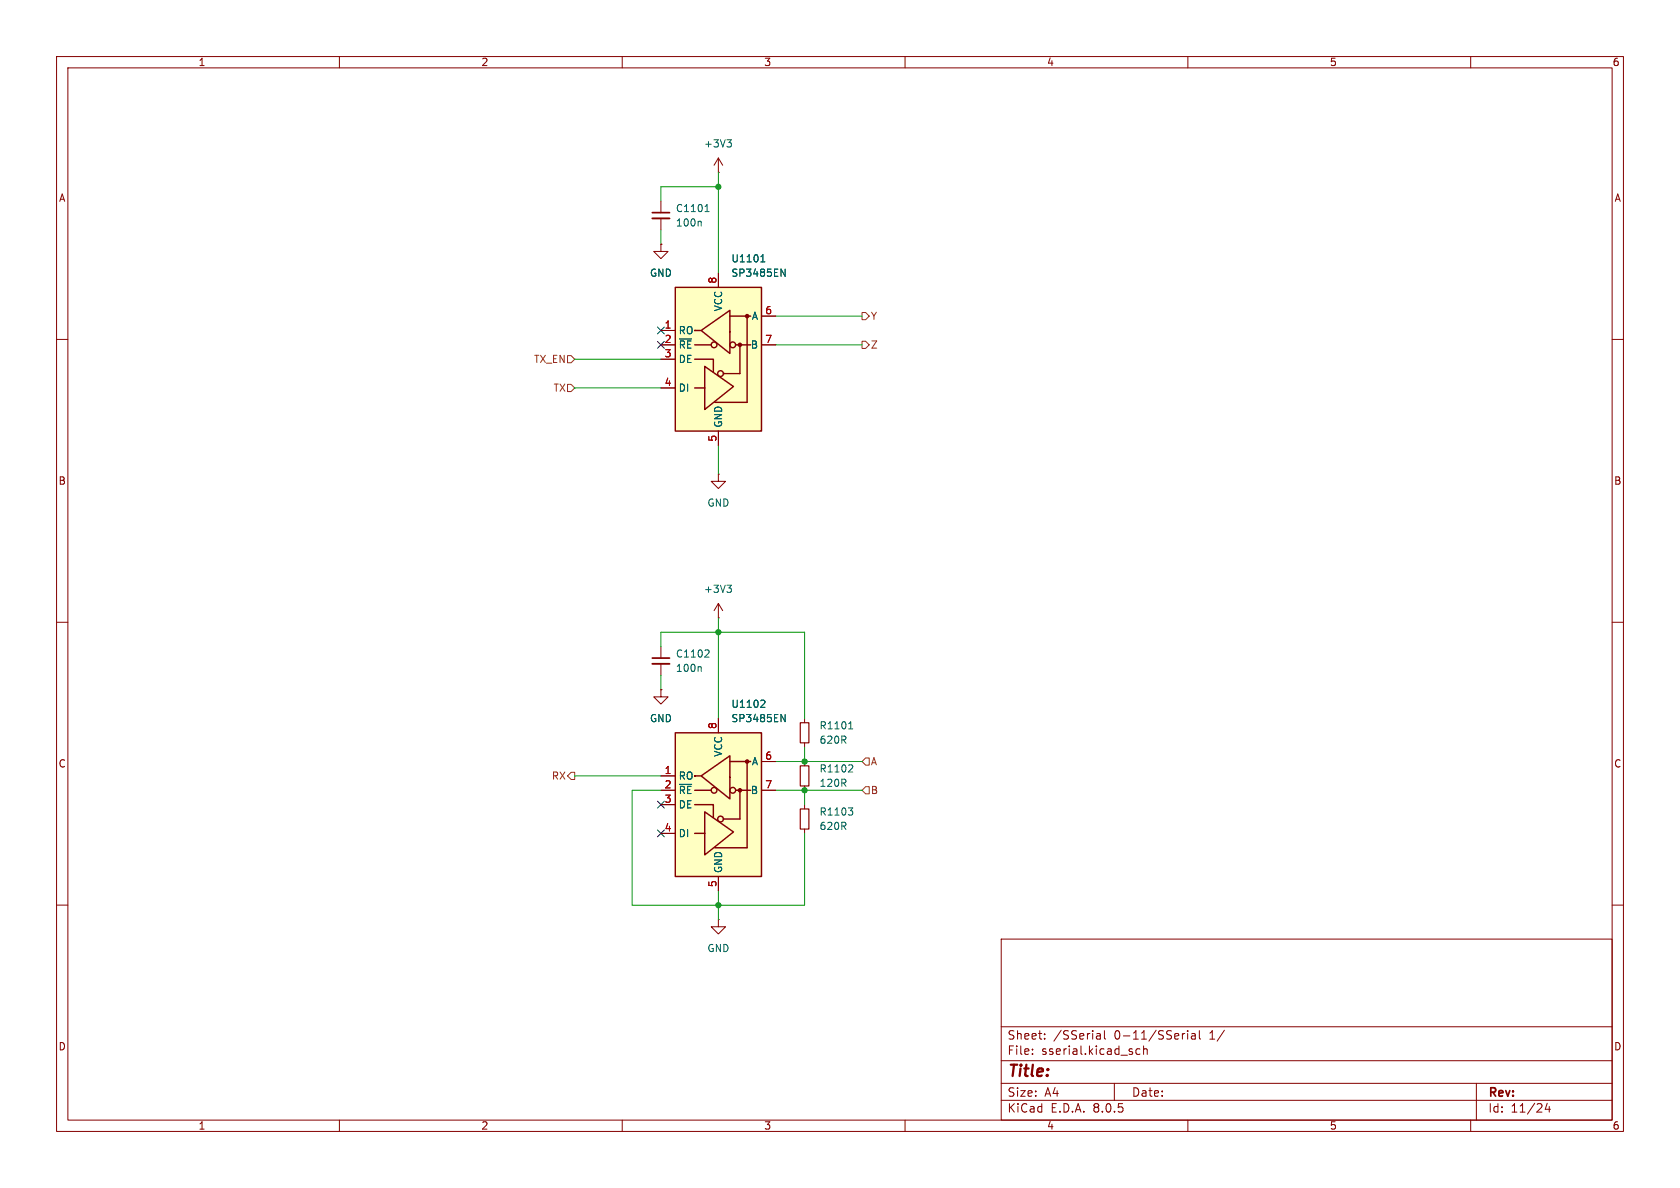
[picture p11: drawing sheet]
<svg xmlns="http://www.w3.org/2000/svg" width="297mm" height="210mm" viewBox="0 0 297 210" stroke-linecap="round" stroke-linejoin="round" font-family="sans-serif">
<g fill="none" stroke="#840000" stroke-width=".18">
<path d="M10 10h277v190h-277zM12 12h273v186h-273zM60 10v2M110 10v2M160 10v2M210 10v2M260 10v2M10 60h2M285 60h2M10 110h2M285 110h2M142.2 127v.8"/>
<path d="M142.2 131.3v.8M10 160h2M285 160h2M127 162.6v1.2h1.3l-1.3 1.3-1.3-1.3h1.3M127 162.6h.1M177 166h108v32h-108zM60 198v2M110 198v2M160 198v2M177 194.5h108M177 191.5h108M177 187.5h108"/>
<path d="M177 181.5h108M182.5 186.3v.1M182.5 185.5v.1M184.7 183.6v.1M184.7 182.8v.1M194 182.7l.5 .1v.9M194.5 183.6l-.5 .1M194.5 183.1h-.5M195.2 182.2v1.3l.3 .2M197 191.5v3M201.5 185.5l-.4-.1-.3 .3v.4l.2 .2h.5M202.2 185.5l.2-.1 .3 .1 .1 .9"/>
<path d="M202.2 184.9v1.5M209.5 182.7l-.4 .1M210 182.2v.1M210 182.7v1M210 198v2M210.7 182.8h.5l.1 .9M211.3 183.1h-.5a.29 .29 0 0 0-.2 .3 .29 .29 0 0 0 .2 .3l.5-.1M212 182.2v1.3l.2 .2M260 198v2M261 191.5v6.5M273.5 195l-.3 1.1h.9M273.9 195.6v1"/>
</g>
<path d="M141.5 127.8h1.5v3.5h-1.5z" fill="none" stroke="#840000" stroke-width=".2"/>
<path d="M150 128.8h.8M150.2 127.9l.2-.3v1.2" fill="none" stroke="#006464" stroke-width=".18"/>
<path d="M119.4 129.5h15.2v25.4h-15.2z" fill="#ffffc2"/>
<g fill="none" stroke="#840000" stroke-width=".25">
<path d="M119.4 129.5h15.2v25.4h-15.2zM122.8 139.7h2.9M122.9 137.2h-.1h1M124 137.2l5-3.6v7.6zM129 134.6h3.7M130 139.7h2.7M130.8 139.7v5.1h-2.9M132.1 134.6v15.3h-5.7M122.8 142.2h3.3v2.3M122.8 147.3h1.7M124.6 143.5l5.1 3.6-5.1 4z"/>
<circle cx="126.2" cy="139.7" r=".51"/>
<circle cx="129.5" cy="139.7" r=".51"/>
<circle cx="127.4" cy="144.8" r=".51"/>
</g>
<g fill="#840000" stroke="#840000" stroke-width=".25">
<circle cx="130.8" cy="139.7" r=".28"/>
<circle cx="132.1" cy="134.6" r=".28"/>
</g>
<g fill="none" stroke="#840000" stroke-width=".18">
<path d="M127 30.5h.1M127 27.9v2.6M127 27.9l-.8 1.3M127 27.9l.8 1.3M116.8 43.2v1.3h1.3l-1.3 1.2-1.2-1.2h1.2M116.8 43.2h.1M127 83.8v1.3h1.3l-1.3 1.3-1.3-1.3h1.3M127 83.8h.1M116.8 114.3v2M116.8 117.3v2.1M127 109.2h.1M127 106.7v2.5"/>
<path d="M127 106.7l-.8 1.3M127 106.7l.8 1.3M116.8 121.9v1.3h1.3l-1.3 1.3-1.2-1.3h1.2M116.8 121.9h.1M116.8 137.2h2.6M116.8 139.7h2.6M127 127v2.5M134.6 139.7h2.6M134.6 134.6h2.6M142.2 134.6v.8M142.2 138.9v.8M116.8 142.2h2.6"/>
<path d="M116.8 147.3h2.6M127 154.9v2.6M142.2 142.2v.8M142.2 146.6v.7"/>
</g>
<path d="M128.5 24.7h.8l-.4 .5M129.1 25.2l.2 .2v.3l-.2 .3M123.8 117.8l.2 .2v.7M125.1 114.9l.3 .2-.1 .3-.7 .8h.8M128.5 103.4h.8l-.4 .5M129.1 103.9l.2 .3v.3l-.2 .2M134.7 123.8h.4l.1 .3-.8 .9h.8M138.1 126.3l.7 1.3v-1.3M150.5 135.2l.3 .2-.1 .3-.7 .8h.8M150 142.8h.8l-.5 .5M150.5 143.3l.3 .2v.3l-.3 .3" fill="none" stroke="#006464" stroke-width=".18"/>
<path d="M115.3 117.3h3.1" fill="none" stroke="#840000" stroke-width=".33"/>
<path d="M115.3 116.3h3.1" fill="none" stroke="#840000" stroke-width=".3"/>
<path d="M141.5 135.4h1.5v3.5h-1.5zM141.5 143h1.5v3.6h-1.5z" fill="none" stroke="#840000" stroke-width=".2"/>
<path d="M119.4 50.8h15.2v25.4h-15.2z" fill="#ffffc2"/>
<g fill="none" stroke="#840000" stroke-width=".25">
<path d="M119.4 50.8h15.2v25.4h-15.2zM122.9 58.4h-.1h1M124 58.4l5-3.5v7.6zM129 55.9h3.7M132.1 55.9v15.2h-5.7M122.8 63.5h3.3v2.3M122.8 61h2.9M122.8 68.6h1.7M124.6 64.8l5.1 3.5-5.1 4.1zM130 61h2.7M130.8 61v5h-2.9"/>
<circle cx="126.2" cy="61" r=".51"/>
<circle cx="127.4" cy="66" r=".51"/>
<circle cx="129.5" cy="61" r=".51"/>
</g>
<g fill="#840000" stroke="#840000" stroke-width=".25">
<circle cx="130.8" cy="61" r=".28"/>
<circle cx="132.1" cy="55.9" r=".28"/>
</g>
<g fill="none" stroke="#840000" stroke-width=".18">
<path d="M116.8 35.6v2M116.8 38.6v2M116.8 43.2h.1M116.8 58.4h2.6M127 48.3v2.5M134.6 55.9h2.6M116.8 61h2.6M116.8 63.5h2.6M116.8 68.6h2.6M127 76.2v2.5M134.6 61h2.6M116.8 121.9h.1"/>
<path d="M116.8 137.2h2.6M116.8 139.7h2.6M127 127v2.5M134.6 139.7h2.6M134.6 134.6h2.6M116.8 142.2h2.6M116.8 147.3h2.6M127 154.9v2.6"/>
</g>
<path d="M123.8 39.1l.2 .2v.7M124.6 37.4h.8M124.8 36.4l.2-.3v1.3M134.5 46.3h.7M134.6 45.3l.3-.3v1.3M138.1 47.6l.7 1.2v-1.2M134.7 123.8h.4l.1 .3-.8 .9h.8M138.1 126.3l.7 1.3v-1.3" fill="none" stroke="#006464" stroke-width=".18"/>
<path d="M115.3 38.6h3.1" fill="none" stroke="#840000" stroke-width=".33"/>
<path d="M115.3 37.6h3.1" fill="none" stroke="#840000" stroke-width=".3"/>
<path d="M152.4 55.2h.6l.7 .7-.7 .6h-.6zM100.3 62.9h.7l.6 .6-.6 .6h-.7zM100.3 67.9h.7l.6 .7-.6 .6h-.7zM152.4 60.3h.6l.7 .7-.7 .6h-.6zM101 136.5h.6v1.3h-.6l-.7-.6zM153 139.1h.7v1.2h-.7l-.6-.6zM153 134h.7v1.3h-.7l-.6-.7z" fill="none" stroke="#725600" stroke-width=".18"/>
<g fill="none" stroke="#009600" stroke-width=".18">
<path d="M127 33h-10.2v2.6M127 30.5v17.8M116.8 40.6v2.6M137.2 55.9h15.2M101.6 63.5h15.2M101.6 68.6h15.2M127 78.7v5.1M137.2 61h15.2M116.8 114.3v-2.5h25.4v15.2M116.8 119.4v2.5M127 109.2v17.8M101.6 137.2h15.2"/>
<path d="M116.8 139.7h-5v20.3h30.4v-12.7M137.2 134.6h15.2M137.2 139.7h15.2M142.2 132.1v2.5M142.2 139.7v2.5M127 157.5v5.1"/>
</g>
<path d="M116.2 57.8l1.2 1.2M117.4 57.8l-1.2 1.2M116.2 60.4l1.2 1.2M117.4 60.4l-1.2 1.2M116.2 146.7l1.2 1.2M116.2 141.6l1.2 1.2M117.4 146.7l-1.2 1.2M117.4 141.6l-1.2 1.2" fill="none" stroke="#000084" stroke-width=".18"/>
<g fill="#009600" stroke="#009600" stroke-width=".18">
<circle cx="142.2" cy="134.6" r=".46"/>
<circle cx="142.2" cy="139.7" r=".46"/>
<circle cx="127" cy="160" r=".46"/>
<circle cx="127" cy="111.8" r=".46"/>
<circle cx="127" cy="33" r=".46"/>
</g>
<text font-size="2.8" fill="#840000" x="178" y="190.9">Title:</text>
<g font-size="2.1" fill="#840000">
<text x="178" y="184">Sheet:</text>
<text x="186.2" y="184">/SSerial</text>
<text x="197" y="184">0-11/SSerial</text>
<text x="214" y="184">1/</text>
<text x="178" y="186.7">File:</text>
<text x="184.1" y="186.7">sserial.kicad_sch</text>
<text x="178" y="196.9">KiCad</text>
<text x="178" y="194.1">Size:</text>
<text x="184.7" y="194.1">A4</text>
<text x="185.7" y="196.9">E.D.A.</text>
<text x="193.3" y="196.9">8.0.5</text>
<text x="200" y="194.1">Date:</text>
<text x="263" y="194.3">Rev:</text>
<text x="263" y="196.9">Id:</text>
<text x="267.1" y="196.9">11/24</text>
</g>
<g font-size="1.8" fill="#840000">
<text x="35" y="11.9">1</text>
<text x="85" y="11.9">2</text>
<text x="135" y="11.9">3</text>
<text x="185" y="11.9">4</text>
<text x="235" y="11.9">5</text>
<text x="285" y="11.9">6</text>
<text x="10.3" y="35.9">A</text>
<text x="285.3" y="35.9">A</text>
<text x="10.3" y="85.9">B</text>
<text x="285.3" y="85.9">B</text>
<text x="10.3" y="135.9">C</text>
<text x="285.3" y="135.9">C</text>
<text x="10.3" y="185.9">D</text>
<text x="285.3" y="185.9">D</text>
<text x="35" y="199.9">1</text>
<text x="85" y="199.9">2</text>
<text x="135" y="199.9">3</text>
<text x="185" y="199.9">4</text>
<text x="235" y="199.9">5</text>
<text x="285" y="199.9">6</text>
</g>
<g font-size="1.8" fill="#006464">
<text x="124.4" y="26.3">+3V3</text>
<text x="119.4" y="40.2">100n</text>
<text x="119.4" y="37.7">C1101</text>
<text x="129.2" y="46.6">U1101</text>
<text x="114.8" y="49.1">GND</text>
<text x="129.2" y="49.1">SP3485EN</text>
<text x="119.9" y="59.3">RO</text>
<text x="127.9" y="55.1" transform="rotate(-90 127.9 55.1)">VCC</text>
<text x="132.8" y="56.7">A</text>
<text x="119.9" y="61.8">~{RE}</text>
<text x="119.9" y="64.4">DE</text>
<text x="132.6" y="61.8">B</text>
<text x="119.9" y="69.4">DI</text>
<text x="127.9" y="75.7" transform="rotate(-90 127.9 75.7)">GND</text>
<text x="125" y="89.8">GND</text>
<text x="124.4" y="105">+3V3</text>
<text x="119.4" y="119">100n</text>
<text x="119.4" y="116.4">C1102</text>
<text x="129.2" y="125.3">U1102</text>
<text x="114.8" y="127.9">GND</text>
<text x="129.2" y="127.9">SP3485EN</text>
<text x="144.8" y="131.7">620R</text>
<text x="144.8" y="129.1">R1101</text>
<text x="127.9" y="133.9" transform="rotate(-90 127.9 133.9)">VCC</text>
<text x="132.8" y="135.5">A</text>
<text x="144.8" y="136.8">R1102</text>
<text x="119.9" y="138">RO</text>
<text x="119.9" y="140.6">~{RE}</text>
<text x="119.9" y="143.1">DE</text>
<text x="132.6" y="140.6">B</text>
<text x="144.8" y="139.3">120R</text>
<text x="119.9" y="148.2">DI</text>
<text x="144.8" y="146.9">620R</text>
<text x="144.8" y="144.4">R1103</text>
<text x="127.9" y="154.4" transform="rotate(-90 127.9 154.4)">GND</text>
<text x="125" y="168.5">GND</text>
</g>
<g font-size="1.8" fill="#a90000">
<text x="126.7" y="50.2" transform="rotate(-90 126.7 50.2)">8</text>
<text x="117.4" y="58.2">1</text>
<text x="135.2" y="55.6">6</text>
<text x="117.4" y="60.7">2</text>
<text x="117.4" y="63.2">3</text>
<text x="135.2" y="60.7">7</text>
<text x="117.4" y="68.3">4</text>
<text x="126.7" y="78.2" transform="rotate(-90 126.7 78.2)">5</text>
<text x="126.7" y="129" transform="rotate(-90 126.7 129)">8</text>
<text x="117.4" y="136.9">1</text>
<text x="135.2" y="134.4">6</text>
<text x="117.4" y="139.4">2</text>
<text x="117.4" y="142">3</text>
<text x="135.2" y="139.4">7</text>
<text x="117.4" y="147.1">4</text>
<text x="126.7" y="156.9" transform="rotate(-90 126.7 156.9)">5</text>
</g>
<g font-size="1.8" fill="#725600">
<text x="153.9" y="56.7">Y</text>
<text x="94.3" y="64.4">TX_EN</text>
<text x="153.9" y="61.8">Z</text>
<text x="97.8" y="69.4">TX</text>
<text x="153.9" y="135.5">A</text>
<text x="97.5" y="138">RX</text>
<text x="153.9" y="140.6">B</text>
</g>
</svg>
